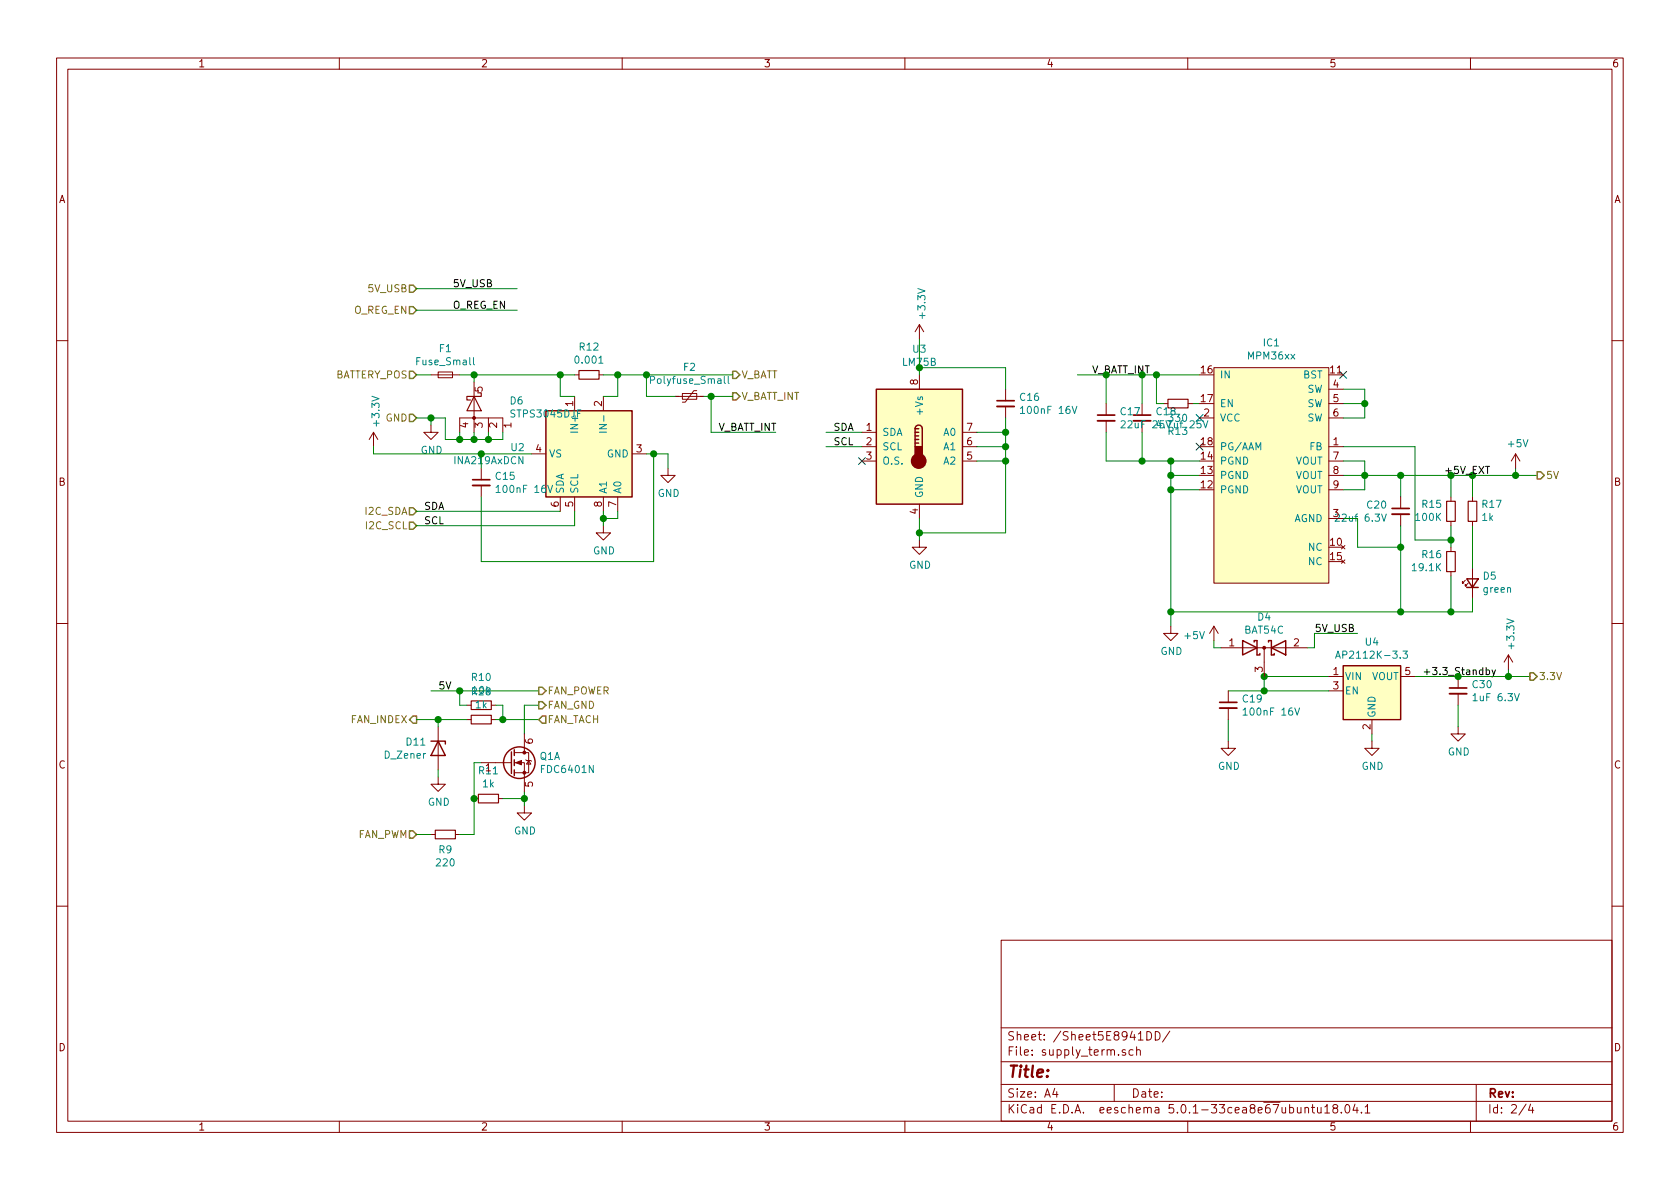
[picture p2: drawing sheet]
EESchema Schematic File Version 4
EELAYER 30 0
EELAYER END
$Descr A4 11693 8268
encoding utf-8
Sheet 2 4
Title ""
Date ""
Rev ""
Comp ""
Comment1 ""
Comment2 ""
Comment3 ""
Comment4 ""
$EndDescr
$Comp
L Analog_ADC:INA219AxDCN U?
U 1 1
P 4100 3150
AR Path="/5E8959F7" Ref="U?"  Part="1" 
AR Path="/5E8941DE/5E8959F7" Ref="U2"  Part="1" 
F 0 "U2" V 4054 3594 50  0000 L CNN
F 1 "INA219AxDCN" V 4145 3594 50  0000 L CNN
F 2 "Package_TO_SOT_SMD:SOT-23-8" H 4750 2800 50  0001 C CNN
F 3 "http://www.ti.com/lit/ds/symlink/ina219.pdf" H 4450 3050 50  0001 C CNN
F 4 "" H 4100 3150 50  0001 C CNN "LCSC Part Number"
F 5 "C87469" H 4100 3150 50  0001 C CNN "LCSC"
	1    4100 3150
	0    -1   1    0   
$EndComp
Text HLabel 2900 2600 0    50   Input ~ 0
BATTERY_POS
Text HLabel 2900 2900 0    50   Input ~ 0
GND
Text HLabel 2900 3550 0    50   Input ~ 0
I2C_SDA
Text HLabel 2900 3650 0    50   Input ~ 0
I2C_SCL
$Comp
L power:GND #PWR032
U 1 1
P 4650 3250
F 0 "#PWR032" H 4650 3000 50  0001 C CNN
F 1 "GND" H 4655 3077 50  0000 C CNN
F 2 "" H 4650 3250 50  0001 C CNN
F 3 "" H 4650 3250 50  0001 C CNN
	1    4650 3250
	1    0    0    -1  
$EndComp
$Comp
L power:GND #PWR029
U 1 1
P 3000 2950
F 0 "#PWR029" H 3000 2700 50  0001 C CNN
F 1 "GND" H 3005 2777 50  0000 C CNN
F 2 "" H 3000 2950 50  0001 C CNN
F 3 "" H 3000 2950 50  0001 C CNN
	1    3000 2950
	1    0    0    -1  
$EndComp
Wire Wire Line
	2900 2900 3000 2900
Wire Wire Line
	3000 2900 3000 2950
Wire Wire Line
	4650 3150 4650 3250
Wire Wire Line
	4500 3150 4550 3150
Wire Wire Line
	2900 3550 3900 3550
Wire Wire Line
	4000 3650 4000 3550
$Comp
L power:GND #PWR031
U 1 1
P 4200 3650
F 0 "#PWR031" H 4200 3400 50  0001 C CNN
F 1 "GND" H 4205 3477 50  0000 C CNN
F 2 "" H 4200 3650 50  0001 C CNN
F 3 "" H 4200 3650 50  0001 C CNN
	1    4200 3650
	1    0    0    -1  
$EndComp
Wire Wire Line
	4200 3650 4200 3600
Wire Wire Line
	4200 3600 4300 3600
Wire Wire Line
	4300 3600 4300 3550
Connection ~ 4200 3600
Wire Wire Line
	4200 3600 4200 3550
$Comp
L Device:R_Small R12
U 1 1
P 4100 2600
F 0 "R12" V 3904 2600 50  0000 C CNN
F 1 "0.001" V 3995 2600 50  0000 C CNN
F 2 "Resistor_SMD:R_1206_3216Metric" H 4100 2600 50  0001 C CNN
F 3 "https://datasheet.lcsc.com/szlcsc/SUP-MRMF3216-1206-LR001JTN_C76298.pdf" H 4100 2600 50  0001 C CNN
F 4 "" H 4100 2600 50  0001 C CNN "LCSC Part Number"
F 5 "C76298" H 4100 2600 50  0001 C CNN "LCSC"
	1    4100 2600
	0    1    1    0   
$EndComp
Wire Wire Line
	3900 2600 3900 2750
Wire Wire Line
	3900 2750 4000 2750
Wire Wire Line
	3900 2600 4000 2600
Wire Wire Line
	4200 2600 4300 2600
Wire Wire Line
	4300 2600 4300 2750
Wire Wire Line
	4300 2750 4200 2750
Text HLabel 5100 2600 2    50   Output ~ 0
V_BATT
$Comp
L Device:Fuse_Small F1
U 1 1
P 3100 2600
F 0 "F1" H 3100 2785 50  0000 C CNN
F 1 "Fuse_Small" H 3100 2694 50  0000 C CNN
F 2 "Fuse:Fuseholder_Blade_Mini_Keystone_3568" H 3100 2600 50  0001 C CNN
F 3 "~" H 3100 2600 50  0001 C CNN
	1    3100 2600
	1    0    0    -1  
$EndComp
Wire Wire Line
	4300 2600 4500 2600
Connection ~ 4300 2600
$Comp
L Device:Polyfuse_Small F2
U 1 1
P 4800 2750
F 0 "F2" V 4595 2750 50  0000 C CNN
F 1 "Polyfuse_Small" V 4686 2750 50  0000 C CNN
F 2 "Fuse:Fuse_1206_3216Metric" H 4850 2550 50  0001 L CNN
F 3 "~" H 4800 2750 50  0001 C CNN
F 4 "" H 4800 2750 50  0001 C CNN "LCSC Part Number"
F 5 "C70070" H 4800 2750 50  0001 C CNN "LCSC"
	1    4800 2750
	0    1    1    0   
$EndComp
Text HLabel 5100 2750 2    50   Output ~ 0
V_BATT_INT
Wire Wire Line
	4700 2750 4500 2750
Wire Wire Line
	4500 2750 4500 2600
Connection ~ 4500 2600
Wire Wire Line
	4900 2750 4950 2750
Wire Wire Line
	2600 3150 3350 3150
$Comp
L Device:C_Small C15
U 1 1
P 3350 3350
F 0 "C15" H 3442 3396 50  0000 L CNN
F 1 "100nF 16V" H 3442 3305 50  0000 L CNN
F 2 "Capacitor_SMD:C_0402_1005Metric" H 3350 3350 50  0001 C CNN
F 3 "~" H 3350 3350 50  0001 C CNN
F 4 "" H 3350 3350 50  0001 C CNN "LCSC Part Number"
F 5 "C1525" H 3350 3350 50  0001 C CNN "LCSC"
	1    3350 3350
	1    0    0    -1  
$EndComp
Wire Wire Line
	3350 3250 3350 3150
Connection ~ 3350 3150
Wire Wire Line
	3350 3450 3350 3900
Wire Wire Line
	4550 3900 4550 3150
Connection ~ 4550 3150
Wire Wire Line
	4550 3150 4650 3150
$Comp
L Sensor_Temperature:LM75B U3
U 1 1
P 6400 3100
F 0 "U3" H 6400 3781 50  0000 C CNN
F 1 "LM75B" H 6400 3690 50  0000 C CNN
F 2 "Package_SO:TSSOP-8_3x3mm_P0.65mm" H 6400 3100 50  0001 C CNN
F 3 "http://www.ti.com/lit/ds/symlink/lm75b.pdf" H 6400 3100 50  0001 C CNN
F 4 "" H 6400 3100 50  0001 C CNN "LCSC Part Number"
F 5 "C33099" H 6400 3100 50  0001 C CNN "LCSC"
	1    6400 3100
	1    0    0    -1  
$EndComp
$Comp
L power:GND #PWR034
U 1 1
P 6400 3750
F 0 "#PWR034" H 6400 3500 50  0001 C CNN
F 1 "GND" H 6405 3577 50  0000 C CNN
F 2 "" H 6400 3750 50  0001 C CNN
F 3 "" H 6400 3750 50  0001 C CNN
	1    6400 3750
	1    0    0    -1  
$EndComp
Wire Wire Line
	6400 3750 6400 3700
$Comp
L Device:C_Small C16
U 1 1
P 7000 2800
F 0 "C16" H 7092 2846 50  0000 L CNN
F 1 "100nF 16V" H 7092 2755 50  0000 L CNN
F 2 "Capacitor_SMD:C_0402_1005Metric" H 7000 2800 50  0001 C CNN
F 3 "~" H 7000 2800 50  0001 C CNN
F 4 "" H 7000 2800 50  0001 C CNN "LCSC Part Number"
F 5 "C1525" H 7000 2800 50  0001 C CNN "LCSC"
	1    7000 2800
	1    0    0    -1  
$EndComp
Connection ~ 6400 3700
Wire Wire Line
	6400 3700 6400 3600
Wire Wire Line
	7000 2700 7000 2550
Wire Wire Line
	7000 2550 6400 2550
Wire Wire Line
	6400 2550 6400 2600
Wire Wire Line
	6400 2550 6400 2350
Connection ~ 6400 2550
Wire Wire Line
	6400 3700 7000 3700
Wire Wire Line
	7000 3700 7000 3200
Wire Wire Line
	7000 3000 6800 3000
Wire Wire Line
	6800 3100 7000 3100
Connection ~ 7000 3100
Wire Wire Line
	6800 3200 7000 3200
Connection ~ 7000 3200
Wire Wire Line
	7000 3200 7000 3100
Text Label 2950 3550 0    50   ~ 0
SDA
Text Label 2950 3650 0    50   ~ 0
SCL
Text Label 5800 3000 0    50   ~ 0
SDA
Text Label 5800 3100 0    50   ~ 0
SCL
Wire Wire Line
	5750 3000 6000 3000
Wire Wire Line
	5750 3100 6000 3100
Wire Wire Line
	7000 2900 7000 3000
Connection ~ 7000 3000
Wire Wire Line
	7000 3000 7000 3100
$Comp
L power:GND #PWR030
U 1 1
P 3650 5600
F 0 "#PWR030" H 3650 5350 50  0001 C CNN
F 1 "GND" H 3655 5427 50  0000 C CNN
F 2 "" H 3650 5600 50  0001 C CNN
F 3 "" H 3650 5600 50  0001 C CNN
	1    3650 5600
	1    0    0    -1  
$EndComp
Wire Wire Line
	3650 5600 3650 5550
$Comp
L Device:R_Small R9
U 1 1
P 3100 5800
F 0 "R9" V 3204 5800 50  0000 C CNN
F 1 "220" V 3295 5800 50  0000 C CNN
F 2 "Resistor_SMD:R_0402_1005Metric" H 3100 5800 50  0001 C CNN
F 3 "~" H 3100 5800 50  0001 C CNN
F 4 "" H 3100 5800 50  0001 C CNN "LCSC Part Number"
F 5 "C1555" H 3100 5800 50  0001 C CNN "LCSC"
	1    3100 5800
	0    1    1    0   
$EndComp
$Comp
L Device:R_Small R11
U 1 1
P 3400 5550
F 0 "R11" V 3204 5550 50  0000 C CNN
F 1 "1k" V 3295 5550 50  0000 C CNN
F 2 "Resistor_SMD:R_0402_1005Metric" H 3400 5550 50  0001 C CNN
F 3 "~" H 3400 5550 50  0001 C CNN
F 4 "C11702" H 3400 5550 50  0001 C CNN "LCSC"
F 5 "" H 3400 5550 50  0001 C CNN "LCSC Part Number"
	1    3400 5550
	0    1    1    0   
$EndComp
Wire Wire Line
	3650 5550 3500 5550
Connection ~ 3650 5550
Wire Wire Line
	3650 5550 3650 5500
Wire Wire Line
	3350 5300 3300 5300
Wire Wire Line
	3300 5300 3300 5550
Text Label 3050 4800 0    50   ~ 0
5V
Wire Wire Line
	3000 4800 3200 4800
Wire Wire Line
	3650 5100 3650 4900
Wire Wire Line
	3650 4900 3750 4900
$Comp
L Device:R_Small R10
U 1 1
P 3350 4900
F 0 "R10" V 3154 4900 50  0000 C CNN
F 1 "10k" V 3245 4900 50  0000 C CNN
F 2 "Resistor_SMD:R_0402_1005Metric" H 3350 4900 50  0001 C CNN
F 3 "~" H 3350 4900 50  0001 C CNN
F 4 "" H 3350 4900 50  0001 C CNN "LCSC Part Number"
F 5 "C25744" H 3350 4900 50  0001 C CNN "LCSC"
	1    3350 4900
	0    1    1    0   
$EndComp
Wire Wire Line
	3450 4900 3500 4900
Wire Wire Line
	3500 4900 3500 5000
Wire Wire Line
	3500 5000 3750 5000
Wire Wire Line
	3250 4900 3200 4900
Wire Wire Line
	3200 4900 3200 4800
Connection ~ 3200 4800
Wire Wire Line
	3200 4800 3750 4800
Text HLabel 2900 5000 0    50   Output ~ 0
FAN_INDEX
Text HLabel 2900 5800 0    50   Input ~ 0
FAN_PWM
Wire Wire Line
	2900 5800 3000 5800
Text HLabel 3750 4800 2    50   Output ~ 0
FAN_POWER
Text HLabel 3750 4900 2    50   Output ~ 0
FAN_GND
Text HLabel 3750 5000 2    50   Input ~ 0
FAN_TACH
$Comp
L Device:Q_DUAL_NMOS_G1S2G2D2S1D1 Q1
U 1 1
P 3550 5300
F 0 "Q1" H 3754 5346 50  0000 L CNN
F 1 "FDC6401N" H 3754 5255 50  0000 L CNN
F 2 "Package_TO_SOT_SMD:SuperSOT-6" H 3750 5300 50  0001 C CNN
F 3 "~" H 3750 5300 50  0001 C CNN
F 4 "C154559" H 3550 5300 50  0001 C CNN "LCSC"
	1    3550 5300
	1    0    0    -1  
$EndComp
NoConn ~ 6000 3200
Text Label 5000 3000 0    50   ~ 0
V_BATT_INT
Wire Wire Line
	5400 3000 4950 3000
Wire Wire Line
	4950 3000 4950 2750
Connection ~ 4950 2750
Wire Wire Line
	4950 2750 5100 2750
Text HLabel 2900 2150 0    50   Input ~ 0
O_REG_EN
Text Label 3150 2150 0    50   ~ 0
O_REG_EN
Wire Wire Line
	3600 2150 2900 2150
$Comp
L power:+3.3V #PWR033
U 1 1
P 6400 2350
F 0 "#PWR033" H 6400 2200 50  0001 C CNN
F 1 "+3.3V" V 6415 2478 50  0000 L CNN
F 2 "" H 6400 2350 50  0001 C CNN
F 3 "" H 6400 2350 50  0001 C CNN
	1    6400 2350
	1    0    0    -1  
$EndComp
Text Label 3150 2000 0    50   ~ 0
5V_USB
Text HLabel 2900 2000 0    50   Input ~ 0
5V_USB
Wire Wire Line
	3600 2000 2900 2000
Connection ~ 10550 3300
Wire Wire Line
	10700 3300 10550 3300
Text HLabel 10700 3300 2    50   Output ~ 0
5V
Wire Wire Line
	10250 4250 10250 4150
Wire Wire Line
	10250 3650 10250 3950
Wire Wire Line
	10250 3300 10550 3300
Connection ~ 10250 3300
Wire Wire Line
	10250 3450 10250 3300
$Comp
L Device:R_Small R17
U 1 1
P 10250 3550
F 0 "R17" H 10191 3504 50  0000 R CNN
F 1 "1k" H 10191 3595 50  0000 R CNN
F 2 "Resistor_SMD:R_0402_1005Metric" H 10250 3550 50  0001 C CNN
F 3 "~" H 10250 3550 50  0001 C CNN
F 4 "C11702" H 10250 3550 50  0001 C CNN "LCSC"
F 5 "" H 10250 3550 50  0001 C CNN "LCSC Part Number"
	1    10250 3550
	-1   0    0    1   
$EndComp
$Comp
L Device:LED_Small D5
U 1 1
P 10250 4050
F 0 "D5" V 10296 3982 50  0000 R CNN
F 1 "green" V 10205 3982 50  0000 R CNN
F 2 "LED_SMD:LED_0603_1608Metric" V 10250 4050 50  0001 C CNN
F 3 "~" V 10250 4050 50  0001 C CNN
F 4 "" H 10250 4050 50  0001 C CNN "LCSC Part Number"
F 5 "C72043" H 10250 4050 50  0001 C CNN "LCSC"
	1    10250 4050
	0    -1   -1   0   
$EndComp
Wire Wire Line
	10550 3300 10550 3250
$Comp
L power:+5V #PWR040
U 1 1
P 10550 3250
F 0 "#PWR040" H 10550 3100 50  0001 C CNN
F 1 "+5V" H 10565 3423 50  0000 C CNN
F 2 "" H 10550 3250 50  0001 C CNN
F 3 "" H 10550 3250 50  0001 C CNN
	1    10550 3250
	1    0    0    -1  
$EndComp
Wire Wire Line
	8150 4250 8150 4350
Connection ~ 8150 4250
Connection ~ 9750 4250
Text Label 10050 3300 0    50   ~ 0
+5V_EXT
Wire Wire Line
	9750 3300 9750 3450
$Comp
L Device:C_Small C20
U 1 1
P 9750 3550
F 0 "C20" H 9659 3596 50  0000 R CNN
F 1 "22uf 6.3V" H 9659 3505 50  0000 R CNN
F 2 "Capacitor_SMD:C_0805_2012Metric" H 9750 3550 50  0001 C CNN
F 3 "~" H 9750 3550 50  0001 C CNN
F 4 "" H 9750 3550 50  0001 C CNN "LCSC Part Number"
F 5 "C45783" H 9750 3550 50  0001 C CNN "LCSC"
	1    9750 3550
	1    0    0    -1  
$EndComp
$Comp
L power:GND #PWR035
U 1 1
P 8150 4350
F 0 "#PWR035" H 8150 4100 50  0001 C CNN
F 1 "GND" H 8155 4177 50  0000 C CNN
F 2 "" H 8150 4350 50  0001 C CNN
F 3 "" H 8150 4350 50  0001 C CNN
	1    8150 4350
	1    0    0    -1  
$EndComp
Connection ~ 10500 4700
Wire Wire Line
	10500 4700 10650 4700
Text HLabel 10650 4700 2    50   Output ~ 0
3.3V
Wire Wire Line
	9850 4700 10150 4700
Wire Wire Line
	10500 4700 10500 4650
$Comp
L power:+3.3V #PWR039
U 1 1
P 10500 4650
F 0 "#PWR039" H 10500 4500 50  0001 C CNN
F 1 "+3.3V" V 10515 4778 50  0000 L CNN
F 2 "" H 10500 4650 50  0001 C CNN
F 3 "" H 10500 4650 50  0001 C CNN
	1    10500 4650
	1    0    0    -1  
$EndComp
$Comp
L power:+5V #PWR036
U 1 1
P 8450 4450
F 0 "#PWR036" H 8450 4300 50  0001 C CNN
F 1 "+5V" H 8392 4487 50  0000 R CNN
F 2 "" H 8450 4450 50  0001 C CNN
F 3 "" H 8450 4450 50  0001 C CNN
	1    8450 4450
	1    0    0    -1  
$EndComp
Wire Wire Line
	9150 4500 9100 4500
Wire Wire Line
	9150 4400 9150 4500
Wire Wire Line
	9450 4400 9150 4400
Text Label 9150 4400 0    50   ~ 0
5V_USB
Wire Wire Line
	8450 4500 8450 4450
Wire Wire Line
	8500 4500 8450 4500
Connection ~ 8800 4800
Wire Wire Line
	9550 5150 9550 5100
Wire Wire Line
	8550 5000 8550 5150
$Comp
L power:GND #PWR038
U 1 1
P 9550 5150
F 0 "#PWR038" H 9550 4900 50  0001 C CNN
F 1 "GND" H 9555 4977 50  0000 C CNN
F 2 "" H 9550 5150 50  0001 C CNN
F 3 "" H 9550 5150 50  0001 C CNN
	1    9550 5150
	1    0    0    -1  
$EndComp
Connection ~ 8800 4700
Wire Wire Line
	8800 4700 9250 4700
$Comp
L Regulator_Linear:AP2112K-3.3 U4
U 1 1
P 9550 4800
F 0 "U4" H 9550 5142 50  0000 C CNN
F 1 "AP2112K-3.3" H 9550 5051 50  0000 C CNN
F 2 "Package_TO_SOT_SMD:SOT-23-5" H 9550 5125 50  0001 C CNN
F 3 "https://www.diodes.com/assets/Datasheets/AP2121.pdf" H 9550 4900 50  0001 C CNN
F 4 "C51118" H 9550 4800 50  0001 C CNN "LCSC"
	1    9550 4800
	1    0    0    -1  
$EndComp
Wire Wire Line
	8800 4800 8800 4700
$Comp
L Device:D_Schottky_x2_KCom_AAK D4
U 1 1
P 8800 4500
F 0 "D4" H 8800 4716 50  0000 C CNN
F 1 "BAT54C" H 8800 4625 50  0000 C CNN
F 2 "Package_TO_SOT_SMD:SOT-23" H 8800 4500 50  0001 C CNN
F 3 "~" H 8800 4500 50  0001 C CNN
F 4 "" H 8800 4500 50  0001 C CNN "LCSC Part Number"
F 5 "C375703" H 8800 4500 50  0001 C CNN "LCSC"
	1    8800 4500
	1    0    0    -1  
$EndComp
Wire Wire Line
	8550 4800 8800 4800
$Comp
L Device:C_Small C19
U 1 1
P 8550 4900
F 0 "C19" H 8642 4946 50  0000 L CNN
F 1 "100nF 16V" H 8642 4855 50  0000 L CNN
F 2 "Capacitor_SMD:C_0402_1005Metric" H 8550 4900 50  0001 C CNN
F 3 "~" H 8550 4900 50  0001 C CNN
F 4 "" H 8550 4900 50  0001 C CNN "LCSC Part Number"
F 5 "C1525" H 8550 4900 50  0001 C CNN "LCSC"
	1    8550 4900
	1    0    0    -1  
$EndComp
$Comp
L power:GND #PWR037
U 1 1
P 8550 5150
F 0 "#PWR037" H 8550 4900 50  0001 C CNN
F 1 "GND" H 8555 4977 50  0000 C CNN
F 2 "" H 8550 5150 50  0001 C CNN
F 3 "" H 8550 5150 50  0001 C CNN
	1    8550 5150
	1    0    0    -1  
$EndComp
Text Label 7600 2600 0    50   ~ 0
V_BATT_INT
Connection ~ 7700 2600
$Comp
L Device:C_Small C18
U 1 1
P 7950 2900
F 0 "C18" H 8042 2946 50  0000 L CNN
F 1 "4.7uf 25V" H 8042 2855 50  0000 L CNN
F 2 "Capacitor_SMD:C_0805_2012Metric" H 7950 2900 50  0001 C CNN
F 3 "~" H 7950 2900 50  0001 C CNN
F 4 "" H 7950 2900 50  0001 C CNN "LCSC Part Number"
F 5 "C1779" H 7950 2900 50  0001 C CNN "LCSC"
	1    7950 2900
	1    0    0    -1  
$EndComp
Wire Wire Line
	7700 2800 7700 2600
$Comp
L Device:C_Small C17
U 1 1
P 7700 2900
F 0 "C17" H 7792 2946 50  0000 L CNN
F 1 "22uF 25V" H 7792 2855 50  0000 L CNN
F 2 "Capacitor_SMD:C_0805_2012Metric" H 7700 2900 50  0001 C CNN
F 3 "~" H 7700 2900 50  0001 C CNN
F 4 "" H 7700 2900 50  0001 C CNN "LCSC Part Number"
F 5 "C1779" H 7700 2900 50  0001 C CNN "LCSC"
	1    7700 2900
	1    0    0    -1  
$EndComp
Wire Wire Line
	7950 2600 7950 2800
Wire Wire Line
	7700 3000 7700 3200
Connection ~ 7950 3200
Wire Wire Line
	7950 3000 7950 3200
Wire Wire Line
	8150 4250 9750 4250
Text Label 9900 4700 0    50   ~ 0
+3.3_Standby
Wire Wire Line
	9850 3100 9850 3750
Wire Wire Line
	10100 4250 10250 4250
Wire Wire Line
	9750 4250 10100 4250
Connection ~ 10100 4250
Wire Wire Line
	10100 4250 10100 4000
Wire Wire Line
	10100 3750 10100 3800
Wire Wire Line
	9850 3750 10100 3750
Connection ~ 10100 3750
Wire Wire Line
	10100 3650 10100 3750
Wire Wire Line
	10100 3300 10250 3300
Wire Wire Line
	10100 3300 9750 3300
Connection ~ 10100 3300
Wire Wire Line
	10100 3450 10100 3300
$Comp
L Device:R_Small R16
U 1 1
P 10100 3900
F 0 "R16" H 10158 3854 50  0000 L CNN
F 1 "19.1K" H 10158 3945 50  0000 L CNN
F 2 "Resistor_SMD:R_0402_1005Metric" H 10100 3900 50  0001 C CNN
F 3 "~" H 10100 3900 50  0001 C CNN
F 4 "" H 10100 3900 50  0001 C CNN "LCSC Part Number"
F 5 "C25744" H 10100 3900 50  0001 C CNN "LCSC"
	1    10100 3900
	-1   0    0    1   
$EndComp
$Comp
L Device:R_Small R15
U 1 1
P 10100 3550
F 0 "R15" H 10158 3504 50  0000 L CNN
F 1 "100K" H 10158 3595 50  0000 L CNN
F 2 "Resistor_SMD:R_0402_1005Metric" H 10100 3550 50  0001 C CNN
F 3 "~" H 10100 3550 50  0001 C CNN
F 4 "" H 10100 3550 50  0001 C CNN "LCSC Part Number"
F 5 "C25744" H 10100 3550 50  0001 C CNN "LCSC"
	1    10100 3550
	-1   0    0    1   
$EndComp
NoConn ~ 8350 2900
NoConn ~ 8350 3100
NoConn ~ 9350 2600
Wire Wire Line
	9350 2900 9500 2900
Wire Wire Line
	9350 2700 9500 2700
Wire Wire Line
	8300 2800 8350 2800
Wire Wire Line
	9350 3100 9850 3100
Wire Wire Line
	9750 3800 9750 3650
Wire Wire Line
	9750 4250 9750 3800
Connection ~ 9750 3800
Wire Wire Line
	9450 3800 9750 3800
Wire Wire Line
	9450 3600 9450 3800
Wire Wire Line
	9350 3600 9450 3600
Connection ~ 9750 3300
Wire Wire Line
	9500 3300 9750 3300
Wire Wire Line
	9500 3300 9500 3400
Connection ~ 9500 3300
Wire Wire Line
	9350 3300 9500 3300
Wire Wire Line
	9500 3400 9350 3400
Wire Wire Line
	9500 3200 9500 3300
Wire Wire Line
	9350 3200 9500 3200
Wire Wire Line
	9500 2800 9500 2900
Wire Wire Line
	9350 2800 9500 2800
Connection ~ 9500 2800
Wire Wire Line
	9500 2700 9500 2800
Wire Wire Line
	8350 2600 8050 2600
Wire Wire Line
	7950 3200 8150 3200
Wire Wire Line
	8150 3400 8150 4250
Connection ~ 8150 3400
Wire Wire Line
	8150 3400 8350 3400
Wire Wire Line
	8150 3300 8150 3400
Wire Wire Line
	8150 3200 8150 3300
Wire Wire Line
	8350 3300 8150 3300
$Comp
L agg-kicad:MPM36xx IC1
U 1 1
P 8850 3300
F 0 "IC1" H 8850 4225 50  0000 C CNN
F 1 "MPM36xx" H 8850 4134 50  0000 C CNN
F 2 "agg-kicad:QFN-20-MPS-3x5x1.6mm" H 8450 2400 50  0001 L CNN
F 3 "https://www.monolithicpower.com/pub/media/document/MPM3606A_r1.0.pdf" H 8450 2300 50  0001 L CNN
F 4 "1589-1247-1-ND" H 8450 2100 50  0001 L CNN "Digikey"
	1    8850 3300
	1    0    0    -1  
$EndComp
Wire Wire Line
	8800 4800 9250 4800
$Comp
L power:+3.3V #PWR0103
U 1 1
P 2600 3100
F 0 "#PWR0103" H 2600 2950 50  0001 C CNN
F 1 "+3.3V" V 2615 3228 50  0000 L CNN
F 2 "" H 2600 3100 50  0001 C CNN
F 3 "" H 2600 3100 50  0001 C CNN
	1    2600 3100
	1    0    0    -1  
$EndComp
Wire Wire Line
	2600 3150 2600 3100
Wire Wire Line
	2900 2600 3000 2600
Connection ~ 3900 2600
Wire Wire Line
	4500 2600 5100 2600
$Comp
L simpleboard:D_Schottky_AAAAK D6
U 1 1
P 3300 2800
F 0 "D6" V 3279 3044 50  0000 L CNN
F 1 "STPS3045DJF" V 3370 3044 50  0000 L CNN
F 2 "Package_TO_SOT_SMD:LFPAK56" V 3300 2800 50  0001 C CNN
F 3 "https://www.mouser.co.uk/datasheet/2/389/stps3045djf-956513.pdf" V 3300 2800 50  0001 C CNN
	1    3300 2800
	0    1    1    0   
$EndComp
Wire Wire Line
	3300 3050 3400 3050
Wire Wire Line
	3200 2600 3300 2600
Wire Wire Line
	3300 3050 3300 3000
Wire Wire Line
	3400 3050 3400 3000
Wire Wire Line
	3300 3050 3200 3050
Wire Wire Line
	3100 3050 3100 2900
Wire Wire Line
	3100 2900 3000 2900
Connection ~ 3300 3050
Connection ~ 3000 2900
Wire Wire Line
	3300 2650 3300 2600
Wire Wire Line
	3200 3000 3200 3050
Connection ~ 3200 3050
Wire Wire Line
	3200 3050 3100 3050
Wire Wire Line
	3400 3050 3500 3050
Wire Wire Line
	3500 3050 3500 3000
Connection ~ 3400 3050
Wire Wire Line
	3350 3150 3700 3150
Wire Wire Line
	3300 2600 3900 2600
Connection ~ 3300 2600
Wire Wire Line
	3350 3900 4550 3900
Wire Wire Line
	2900 3650 4000 3650
$Comp
L Device:R_Small R13
U 1 1
P 8200 2800
F 0 "R13" V 8004 2800 50  0000 C CNN
F 1 "330" V 8095 2800 50  0000 C CNN
F 2 "Resistor_SMD:R_0402_1005Metric" H 8200 2800 50  0001 C CNN
F 3 "~" H 8200 2800 50  0001 C CNN
F 4 "" H 8200 2800 50  0001 C CNN "LCSC Part Number"
F 5 "C25890" H 8200 2800 50  0001 C CNN "LCSC"
	1    8200 2800
	0    -1   -1   0   
$EndComp
$Comp
L Device:C_Small C30
U 1 1
P 10150 4800
F 0 "C30" H 10242 4846 50  0000 L CNN
F 1 "1uF 6.3V" H 10242 4755 50  0000 L CNN
F 2 "Capacitor_SMD:C_0603_1608Metric" H 10150 4800 50  0001 C CNN
F 3 "~" H 10150 4800 50  0001 C CNN
F 4 "" H 10150 4800 50  0001 C CNN "LCSC Part Number"
F 5 "C1525" H 10150 4800 50  0001 C CNN "LCSC"
	1    10150 4800
	1    0    0    -1  
$EndComp
Connection ~ 10150 4700
Wire Wire Line
	10150 4700 10500 4700
$Comp
L power:GND #PWR043
U 1 1
P 10150 5050
F 0 "#PWR043" H 10150 4800 50  0001 C CNN
F 1 "GND" H 10155 4877 50  0000 C CNN
F 2 "" H 10150 5050 50  0001 C CNN
F 3 "" H 10150 5050 50  0001 C CNN
	1    10150 5050
	1    0    0    -1  
$EndComp
Wire Wire Line
	10150 5050 10150 4900
Wire Wire Line
	7500 2600 7700 2600
Wire Wire Line
	7700 3200 7950 3200
Wire Wire Line
	7700 2600 7950 2600
Connection ~ 7950 2600
Connection ~ 8150 3200
Wire Wire Line
	8150 3200 8350 3200
Connection ~ 8150 3300
Wire Wire Line
	8100 2800 8050 2800
Wire Wire Line
	8050 2800 8050 2600
Connection ~ 8050 2600
Wire Wire Line
	8050 2600 7950 2600
$Comp
L Device:D_Zener D11
U 1 1
P 3050 5200
F 0 "D11" V 3004 5121 50  0000 R CNN
F 1 "D_Zener" V 3095 5121 50  0000 R CNN
F 2 "Diode_SMD:D_0603_1608Metric" H 3050 5200 50  0001 C CNN
F 3 "~" H 3050 5200 50  0001 C CNN
	1    3050 5200
	0    1    1    0   
$EndComp
Wire Wire Line
	3300 5550 3300 5800
Wire Wire Line
	3300 5800 3200 5800
Connection ~ 3300 5550
$Comp
L Device:R_Small R28
U 1 1
P 3350 5000
F 0 "R28" V 3154 5000 50  0000 C CNN
F 1 "1k" V 3245 5000 50  0000 C CNN
F 2 "Resistor_SMD:R_0402_1005Metric" H 3350 5000 50  0001 C CNN
F 3 "~" H 3350 5000 50  0001 C CNN
F 4 "" H 3350 5000 50  0001 C CNN "LCSC Part Number"
F 5 "C25744" H 3350 5000 50  0001 C CNN "LCSC"
	1    3350 5000
	0    1    1    0   
$EndComp
Wire Wire Line
	3450 5000 3500 5000
Connection ~ 3500 5000
Wire Wire Line
	2900 5000 3050 5000
Wire Wire Line
	3050 5050 3050 5000
Connection ~ 3050 5000
Wire Wire Line
	3050 5000 3250 5000
$Comp
L power:GND #PWR044
U 1 1
P 3050 5400
F 0 "#PWR044" H 3050 5150 50  0001 C CNN
F 1 "GND" H 3055 5227 50  0000 C CNN
F 2 "" H 3050 5400 50  0001 C CNN
F 3 "" H 3050 5400 50  0001 C CNN
	1    3050 5400
	1    0    0    -1  
$EndComp
Wire Wire Line
	3050 5400 3050 5350
$EndSCHEMATC
